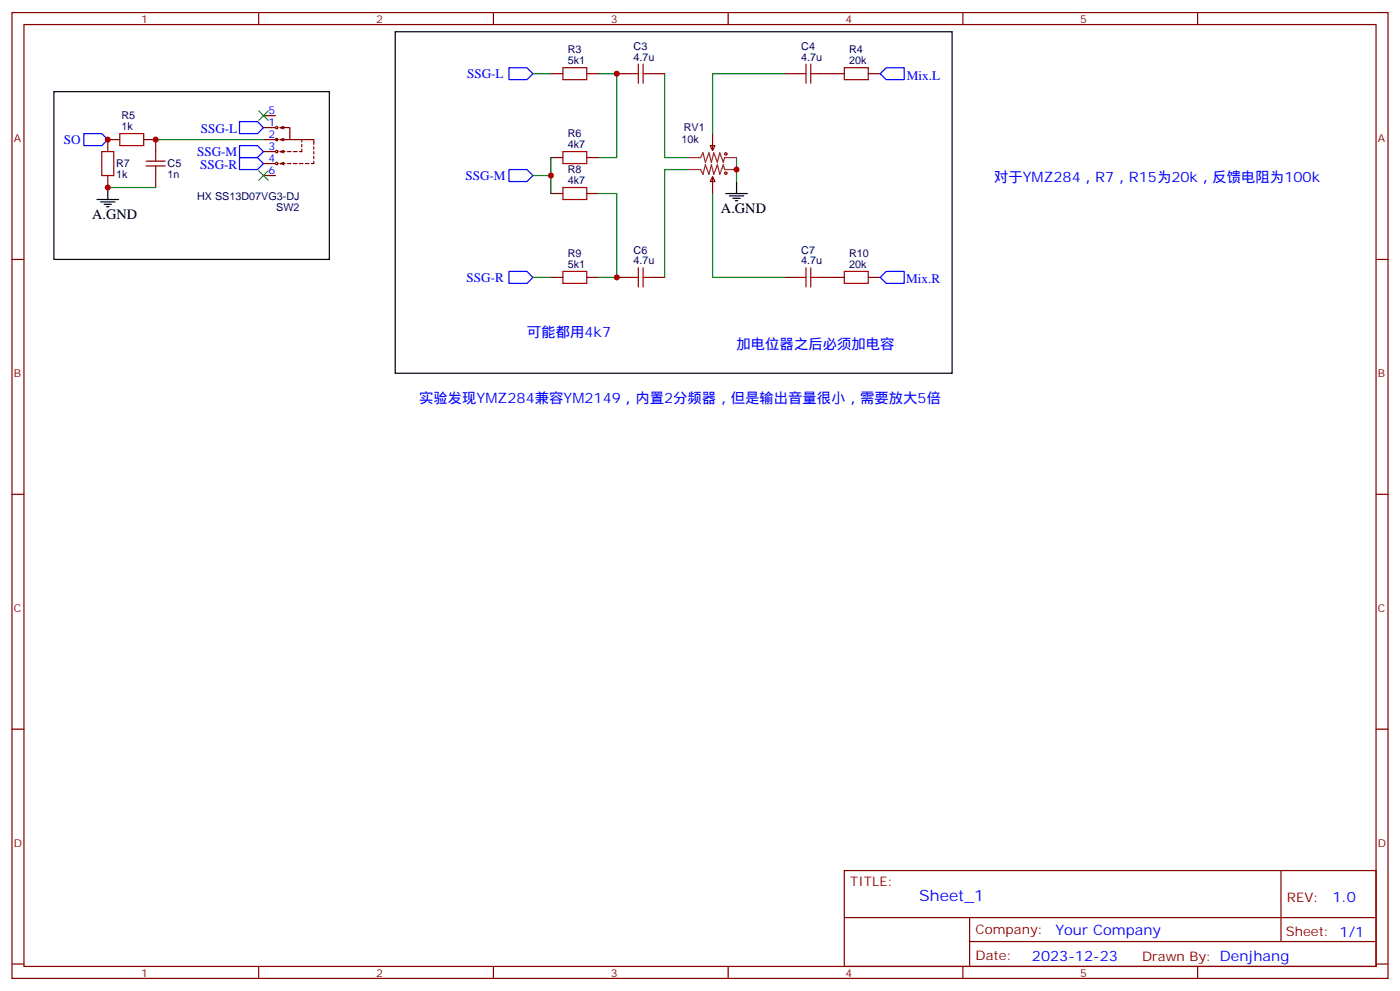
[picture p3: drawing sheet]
<svg xmlns="http://www.w3.org/2000/svg" width="412mm" height="292mm" viewBox="0 0 412 292" stroke-linecap="round" stroke-linejoin="round" font-family="sans-serif">
<g fill="none" stroke="#870000" stroke-width=".35">
<path d="M3.5 3.7h405.4v284.3h-405.4zM7.1 7.2h398.2v277.3h-398.2zM76.2 3.7v3.5M145.3 3.7v3.5M214.5 3.7v3.5M283.6 3.7v3.5M352.8 3.7v3.5M77.6 34h3.5M77.6 37.6h3.5M82.5 37.6h2.9v3.5h-2.9M82.5 37.6l1.1 .3M83.6 37.2l-1.1 .4"/>
<path d="M162.3 21.7h3.5M172.9 21.7h3.5M181.7 21.7h3.5M192.3 21.7h3.5M209.9 39.3v5M231.1 21.7h3.5M241.7 21.7h7M255.8 21.7h3.5M31.7 51.7v3.5M35.3 41.1h-3.6v3.5M42.3 41.1h3.6v3.5M45.9 51.7v3.5"/>
<path d="M77.6 48.2h3.5M77.6 44.6h3.5M77.6 41.1h4.2M77.6 51.7h3.5M82.5 48.2h1.5M82.5 44.6l1.1 .4M82.5 41.1l1.1 .4M82.5 44.6h1.5M82.5 48.2l1.1 .3M83.6 44.3l-1.1 .3M83.6 40.7l-1.1 .4M83.6 47.8l-1.1 .4"/>
<path d="M84.7 48.2h1M84.7 44.6h1M85.4 41.1h7v1.4M86.4 48.2h1.1M86.4 44.6h1.1M88.2 48.2h1.1M88.9 43.9v.7h-.7M88.9 41.1v.7M88.9 42.5v.7M90 48.2h1M92.4 47.4v.8h-.7M92.4 43.2v.7"/>
<path d="M92.4 44.6v.7M92.4 46v.7M162.3 46.4h3.5M162.3 57h3.5M172.9 46.4h3.5M172.9 57h3.5M209.2 42.9h1.4l-.7 1.4zM209.9 52l.7 1.4h-1.4zM209.9 52v5M3.5 76.4h3.6M405.3 76.4h3.6M162.3 81.7h3.5"/>
<path d="M172.9 81.7h3.5M181.7 81.7h3.5M192.3 81.7h3.5M231.1 81.7h3.5M241.7 81.7h7M255.8 81.7h3.5M3.5 145.5h3.6M405.3 145.5h3.6M3.5 214.7h3.6M405.3 214.7h3.6M248.7 256.3h156.6v28.2h-156.6zM377.3 256.3v20.9"/>
<path d="M248.7 270.1h156.5M285.6 277.2h119.6M285.6 270.1v14.2M3.5 283.8h3.6M76.2 284.5v3.5M145.3 284.5v3.5M214.5 284.5v3.5M283.6 284.5v3.5M352.8 284.5v3.5M405.3 283.8h3.6"/>
<circle cx="81.5" cy="37.6" r=".35"/>
<circle cx="81.5" cy="41.1" r=".35"/>
<circle cx="81.5" cy="48.2" r=".35"/>
<circle cx="81.5" cy="44.6" r=".35"/>
</g>
<g fill="none" stroke="#008700" stroke-width=".35">
<path d="M157 21.7h5.3M176.4 21.7h5.3v24.7h-5.3M195.8 21.7v24.7h7M231.1 21.7h-21.2v17.6M31.7 55.2h14.2M45.9 41.1h31.7M157 51.7h5.3M162.3 46.4v10.6M176.4 57h5.3v24.7h-5.3M202.8 49.9h-7v31.8M209.9 57v24.7h21.2M217 46.4v7"/>
<path d="M157 81.7h5.3"/>
</g>
<path d="M116.4 9.3h164.1v100.6h-164.1zM15.9 27h81.1v49.4h-81.1zM28.6 58.7h6.3M29.6 59.4h4.3M31.7 55.2v3.5M213.8 57h6.3M214.8 57.7h4.3M215.9 58.4h2.1M216.6 59.1h.7M217 53.4v3.6M30.7 60.1h2.1M31.4 60.9h.7" fill="none" stroke="#000" stroke-width=".35"/>
<g fill="none" stroke="#a10000" stroke-width=".35">
<path d="M165.8 19.9h7.1v3.6h-7.1zM188 18.9v5.6M189.4 18.9v5.6M237.4 18.9v5.6M238.8 18.9v5.6M248.7 19.9h7.1v3.6h-7.1zM35.3 39.3h7v3.6h-7zM185.2 21.7h2.8M189.4 21.7h2.9M234.6 21.7h2.8M238.8 21.7h2.9M30 44.6h3.5v7.1h-3.5z"/>
<path d="M43 48.9h5.7M43 47.4h5.7M45.9 44.6v2.8M45.9 48.9v2.8M165.8 44.6h7.1v3.6h-7.1zM165.8 55.2h7.1v3.5h-7.1zM165.8 79.9h7.1v3.5h-7.1zM188 78.8v5.7M189.4 78.8v5.7M237.4 78.8v5.7M238.8 78.8v5.7M248.7 79.9h7.1v3.5h-7.1z"/>
<path d="M185.2 81.7h2.8M189.4 81.7h2.9M234.6 81.7h2.8M238.8 81.7h2.9"/>
<circle cx="213.8" cy="45.3" r=".35"/>
<circle cx="213.8" cy="51" r=".35"/>
</g>
<path d="M202.8 46.4h3.6l.7-1.4 .7 2.8 1-2.8 .7 2.8 .8-2.8 1 2.8 .7-2.8 1.1 2.8 .3-1.4h3.6M202.8 49.9h3.6l.7 1.4 .7-2.8 1 2.8 .7-2.8 .8 2.8 1-2.8 .7 2.8 1.1-2.8 .3 1.4h3.6" fill="none" stroke="#8c2424" stroke-width=".35"/>
<path d="M149.9 19.9h5.3l1.8 1.8-1.8 1.8h-5.3zM24.7 39.3h5.3l1.7 1.8-1.7 1.8h-5.3zM70.6 35.8h5.2l1.8 1.8-1.8 1.7h-5.2zM259.3 21.7l1.8-1.8h5.2v3.6h-5.2zM70.6 42.9h5.2l1.8 1.7-1.8 1.8h-5.2zM70.6 46.4h5.2l1.8 1.8-1.8 1.7h-5.2zM149.9 49.9h5.3l1.8 1.8-1.8 1.7h-5.3zM149.9 79.9h5.3l1.8 1.8-1.8 1.7h-5.3zM259.3 81.7l1.8-1.8h5.2v3.5h-5.2z" fill="none" stroke="#00f" stroke-width=".35"/>
<path d="M76.2 32.6l2.8 2.9M79 32.6l-2.8 2.9M76.2 50.3l2.8 2.8M79 50.3l-2.8 2.8" fill="none" stroke="#3c3" stroke-width=".35"/>
<g fill="#c00">
<circle cx="217" cy="49.9" r=".88"/>
<circle cx="181.7" cy="21.7" r=".88"/>
<circle cx="181.7" cy="81.7" r=".88"/>
<circle cx="162.3" cy="51.7" r=".88"/>
<circle cx="31.8" cy="41.1" r=".88"/>
<circle cx="45.9" cy="41.1" r=".88"/>
<circle cx="31.8" cy="55.2" r=".88"/>
</g>
<text font-size="4.6" fill="#00f" x="270.8" y="265.3">Sheet_1</text>
<g font-size="4.2" fill="#00f">
<text x="292.8" y="53.4">对于YMZ284，R7，R15为20k，反馈电阻为100k</text>
<text x="155.2" y="99.3">可能都用4k7</text>
<text x="217" y="102.8">加电位器之后必须加电容</text>
<text x="123.5" y="118.7">实验发现YMZ284兼容YM2149，内置2分频器，但是输出音量很小，需要放大5倍</text>
<text x="392.5" y="265.6">1.0</text>
<text x="310.9" y="275.1">Your Company</text>
<text x="304" y="282.9">2023-12-23</text>
</g>
<g font-size="4.2">
<text x="27.2" y="64.4">A.GND</text>
<text x="212.4" y="62.6">A.GND</text>
</g>
<g font-size="3.9" fill="#00f">
<text x="137.6" y="23">SSG-L</text>
<text x="267.1" y="23.5">Mix.L</text>
<text x="59.1" y="39.1">SSG-L</text>
<text x="18.8" y="42.4">SO</text>
<text x="58.1" y="45.9">SSG-M</text>
<text x="58.9" y="49.7">SSG-R</text>
<text x="137.1" y="53">SSG-M</text>
<text x="137.5" y="82.9">SSG-R</text>
<text x="266.9" y="83.4">Mix.R</text>
</g>
<g font-size="3.9" fill="#800">
<text x="250.5" y="260.9">TITLE:</text>
<text x="379.1" y="265.6">REV:</text>
<text x="287.4" y="275.1">Company:</text>
<text x="378.7" y="275.7">Sheet: 1/1</text>
<text x="287.4" y="282.8">Date:</text>
<text x="336.4" y="282.8">Drawn By: Denjhang</text>
</g>
<g font-size="3.2" fill="#800">
<text x="41.6" y="6.7">1</text>
<text x="110.8" y="6.7">2</text>
<text x="179.9" y="6.7">3</text>
<text x="249.1" y="6.7">4</text>
<text x="318.2" y="6.7">5</text>
<text x="4.1" y="41.8">A</text>
<text x="405.9" y="41.8">A</text>
<text x="4.1" y="110.9">B</text>
<text x="405.9" y="110.9">B</text>
<text x="4.1" y="180.1">C</text>
<text x="405.9" y="180.1">C</text>
<text x="4.1" y="249.2">D</text>
<text x="405.9" y="249.2">D</text>
<text x="41.6" y="287.5">1</text>
<text x="110.8" y="287.5">2</text>
<text x="179.9" y="287.5">3</text>
<text x="249.1" y="287.5">4</text>
<text x="318.2" y="287.5">5</text>
</g>
<g font-size="3.2" fill="#000080">
<text x="167.2" y="15.7">R3</text>
<text x="186.6" y="17.8">4.7u</text>
<text x="186.6" y="14.7">C3</text>
<text x="236" y="17.8">4.7u</text>
<text x="236" y="14.7">C4</text>
<text x="250.1" y="15.6">R4</text>
<text x="167.2" y="18.9">5k1</text>
<text x="250.1" y="18.9">20k</text>
<text x="35.8" y="35.1">R5</text>
<text x="35.8" y="38.3">1k</text>
<text x="167.2" y="40.4">R6</text>
<text x="201.4" y="38.7">RV1</text>
<text x="167.2" y="43.6">4k7</text>
<text x="200.7" y="42.2">10k</text>
<text x="34.2" y="52.5">1k</text>
<text x="34.2" y="49.3">R7</text>
<text x="49.4" y="52.4">1n</text>
<text x="49.4" y="49.3">C5</text>
<text x="167.2" y="51">R8</text>
<text x="58.1" y="58.9">HX SS13D07VG3-DJ</text>
<text x="167.2" y="54.2">4k7</text>
<text x="81.4" y="62.1">SW2</text>
<text x="167.2" y="75.7">R9</text>
<text x="186.6" y="77.8">4.7u</text>
<text x="186.6" y="74.7">C6</text>
<text x="236" y="77.8">4.7u</text>
<text x="236" y="74.7">C7</text>
<text x="250.1" y="75.6">R10</text>
<text x="167.2" y="78.8">5k1</text>
<text x="250.1" y="78.8">20k</text>
</g>
<g font-size="3.2" fill="#00f">
<text x="79.1" y="33.7">5</text>
<text x="79.1" y="40.7">2</text>
<text x="79.1" y="37.2">1</text>
<text x="79.1" y="47.8">4</text>
<text x="79.1" y="44.3">3</text>
<text x="79.1" y="51.3">6</text>
</g>
</svg>
